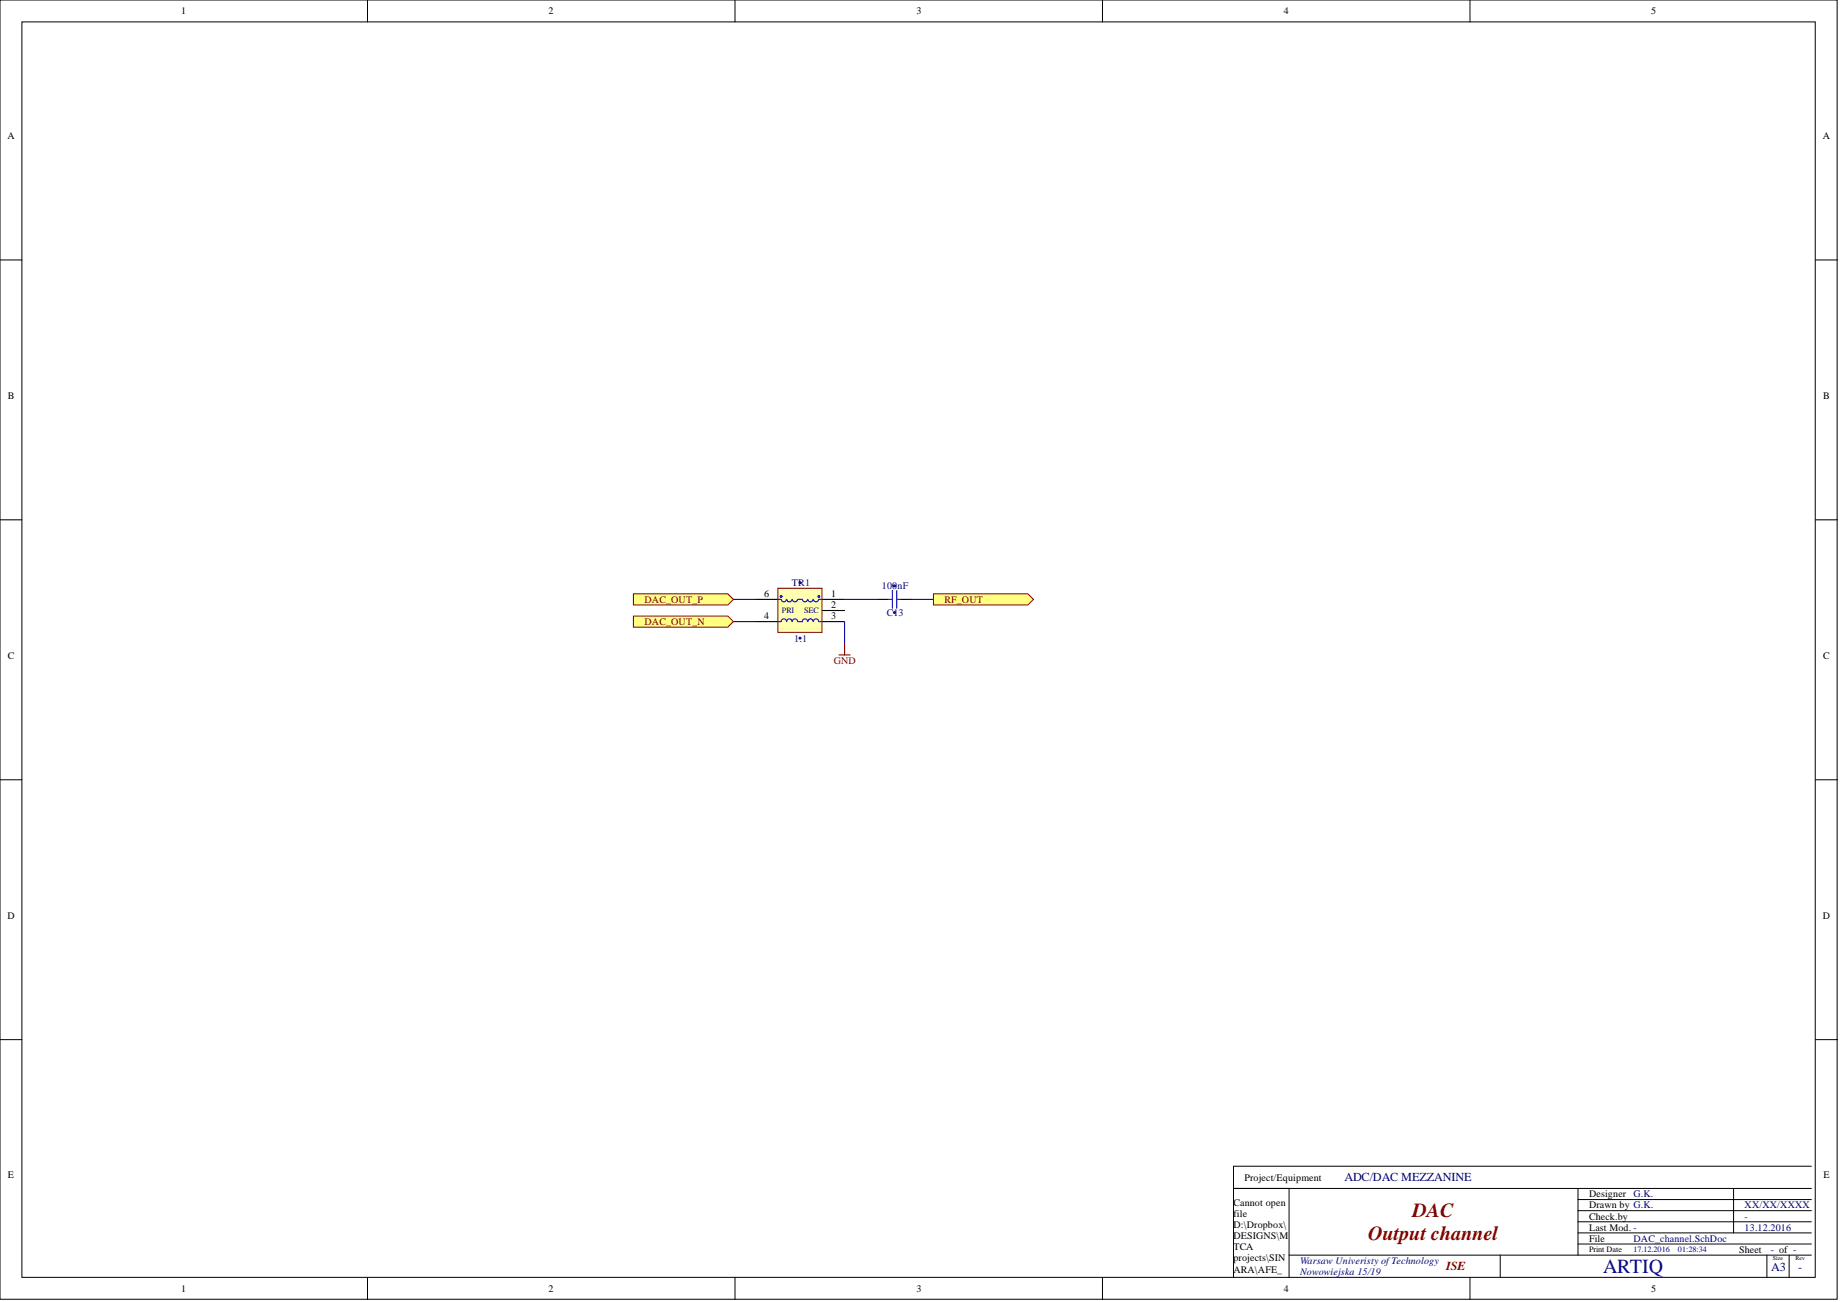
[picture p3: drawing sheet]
<svg xmlns="http://www.w3.org/2000/svg" width="420mm" height="297mm" viewBox="0 0 420 297" stroke-linecap="round" stroke-linejoin="round" font-family="sans-serif">
<g fill="#fff" stroke="#000" stroke-width=".23">
<path d="M0 0h419.2v296.4h-419.2z"/>
<path d="M5 5h409.2v286.4h-409.2z"/>
</g>
<g fill="none" stroke="#000" stroke-width=".23">
<path d="M83.8 0v5M167.7 0v5M251.5 0v5M335.4 0v5M0 59.3h5M414.2 59.3h5M0 118.6h5M414.2 118.6h5M0 177.9h5M414.2 177.9h5M0 237.2h5M414.2 237.2h5"/>
<path d="M281.4 271.1h131.9M294.1 271.1v20.3M360 271.1v15.2M360 273.7h53.3M360 276.2h53.3M360 278.7h53.3M395.5 271.1v10.2M413.3 266.1h-131.9v25.3M83.8 291.5v5M167.7 291.5v5M251.5 291.5v5M294.1 286.3h119.2"/>
<path d="M335.4 291.5v5M342.3 286.3v5.1M360 281.3h53.3M360 283.8h53.3M403.1 286.3v5.1M408.2 286.3v5.1"/>
</g>
<g fill="#ffff80" stroke="#800000" stroke-width=".23">
<path d="M144.5 135.5h21.6l1.2 1.2-1.2 1.3h-21.6z" fill-rule="evenodd"/>
<path d="M144.5 140.5h21.6l1.2 1.3-1.2 1.3h-21.6z" fill-rule="evenodd"/>
</g>
<path d="M191.4 149.4h2.6M192.7 146.9v2.5" fill="none" stroke="#800000" stroke-width=".25"/>
<path d="M177.5 134.2h10v10.1h-10z" fill="#ffffb0" stroke="#800000" stroke-width=".23"/>
<path d="M172.4 136.7h5.1M187.6 136.7h5.1M187.6 139.3h5.1M172.4 141.8h5.1M187.6 141.8h5.1" fill="none" stroke="#000" stroke-width=".25"/>
<g fill="#00f" stroke="#00f" stroke-width=".23">
<circle cx="178.2" cy="136.1" r=".22"/>
<circle cx="186.8" cy="136.1" r=".22"/>
</g>
<g fill="none" stroke="#00f" stroke-width=".25">
<path d="M179.4 136.7a.6 .6 0 0 1-.6 .6 .6 .6 0 0 1-.6-.6h-.7M180.7 136.7a.6 .6 0 0 1-.6 .6 .6 .6 0 0 1-.6-.6M182 136.7a.6 .6 0 0 1-.6 .6 .6 .6 0 0 1-.6-.6M184.2 136.7a.6 .6 0 0 1-.5 .6 .6 .6 0 0 1-.6-.6h-1.1M185.5 136.7a.6 .6 0 0 1-.6 .6 .6 .6 0 0 1-.6-.6M186.8 136.7a.6 .6 0 0 1-.6 .6 .6 .6 0 0 1-.6-.6M186.9 136.7h.7M179.4 141.8a.6 .6 0 0 0-.6-.6 .6 .6 0 0 0-.6 .6h-.7M180.7 141.8a.6 .6 0 0 0-.6-.6 .6 .6 0 0 0-.6 .6M182 141.8a.6 .6 0 0 0-.6-.6 .6 .6 0 0 0-.6 .6M184.2 141.8a.6 .6 0 0 0-.6-.6 .6 .6 0 0 0-.5 .6h-1.1M185.5 141.8a.6 .6 0 0 0-.6-.6 .6 .6 0 0 0-.6 .6"/>
<path d="M186.8 141.8a.6 .6 0 0 0-.6-.6 .6 .6 0 0 0-.6 .6M186.9 141.8h.7"/>
</g>
<g fill="#000080" stroke="#000080" stroke-width=".23">
<circle cx="182.5" cy="132.9" r=".22"/>
<circle cx="182.5" cy="145.6" r=".22"/>
</g>
<path d="M213 135.5h21.5l1.3 1.2-1.3 1.3h-21.5z" fill-rule="evenodd" fill="#ffff80" stroke="#800000" stroke-width=".23"/>
<path d="M200.3 136.7h2.5M205.4 136.7h2.5" fill="none" stroke="#000" stroke-width=".25"/>
<path d="M202.8 136.7h.8M203.6 134.7v4.1M204.6 134.7v4.1M204.6 136.7h.8" fill="none" stroke="#00f" stroke-width=".25"/>
<g fill="#000080" stroke="#000080" stroke-width=".23">
<circle cx="204.1" cy="139.8" r=".22"/>
<circle cx="204.1" cy="133.7" r=".22"/>
</g>
<path d="M167.3 136.7h5.1M192.7 136.7h7.6M207.9 136.7h5.1M167.3 141.8h5.1M192.7 141.8v5.1" fill="none" stroke="#000080" stroke-width=".25"/>
<g font-size="4.6" fill="#800000">
<text x="322.2" y="277.7">DAC</text>
<text x="312.2" y="282.8">Output channel</text>
</g>
<text font-size="4.6" fill="#000080" x="365.8" y="290.4">ARTIQ</text>
<g font-size="2.8" fill="#000080">
<text x="306.8" y="269.5">ADC/DAC MEZZANINE</text>
<text x="404.1" y="290.1">A3</text>
<text x="410.3" y="290.1">-</text>
</g>
<text font-size="2.8" fill="#800000" x="329.9" y="289.8">ISE</text>
<g font-size="2.3">
<text x="41.3" y="3.3">1</text>
<text x="125.2" y="3.3">2</text>
<text x="209.1" y="3.3">3</text>
<text x="292.9" y="3.3">4</text>
<text x="376.7" y="3.3">5</text>
<text x="1.7" y="31.7">A</text>
<text x="415.9" y="31.7">A</text>
<text x="1.8" y="91">B</text>
<text x="416" y="91">B</text>
<text x="174.3" y="136.2">6</text>
<text x="189.6" y="136.2">1</text>
<text x="174.3" y="141.3">4</text>
<text x="189.6" y="141.3">3</text>
<text x="189.6" y="138.8">2</text>
<text x="1.8" y="150.3">C</text>
<text x="416" y="150.3">C</text>
<text x="1.7" y="209.6">D</text>
<text x="415.9" y="209.6">D</text>
<text x="1.8" y="268.9">E</text>
<text x="284" y="269.4">Project/Equipment</text>
<text x="416" y="268.9">E</text>
<text x="281.4" y="275.1">Cannot open</text>
<text x="362.5" y="273.2">Designer</text>
<text x="362.5" y="275.7">Drawn by G.K.</text>
<text x="281.4" y="277.6">file</text>
<text x="281.4" y="280.2">D:\Dropbox\</text>
<text x="362.5" y="278.2">Check.by</text>
<text x="362.5" y="280.8">Last Mod. -</text>
<text x="281.4" y="282.7">DESIGNS\M</text>
<text x="281.4" y="285.2">TCA</text>
<text x="281.4" y="287.8">projects\SIN</text>
<text x="362.5" y="283.3">File</text>
<text x="396.8" y="285.8">Sheet</text>
<text x="281.4" y="290.3">ARA\AFE_</text>
<text x="281.4" y="292.9">Mezzanine\ar</text>
<text x="41.3" y="294.8">1</text>
<text x="125.2" y="294.8">2</text>
<text x="209.1" y="294.8">3</text>
<text x="292.9" y="294.8">4</text>
<text x="376.7" y="294.8">5</text>
</g>
<g font-size="2.3" fill="#800000">
<text x="147" y="137.5">DAC_OUT_P</text>
<text x="215.5" y="137.5">RF_OUT</text>
<text x="147" y="142.6">DAC_OUT_N</text>
<text x="190.2" y="151.5">GND</text>
</g>
<g font-size="2.3" fill="#000080">
<text x="180.7" y="133.7">TR1</text>
<text x="201.2" y="134.5">100nF</text>
<text x="202.3" y="140.6">C13</text>
<text x="181.2" y="146.4">1:1</text>
<text x="372.7" y="273.2">G.K.</text>
<text x="398" y="275.7">XX/XX/XXXX</text>
<text x="398" y="278.2">-</text>
<text x="398" y="280.8">13.12.2016</text>
<text x="372.7" y="283.3">DAC_channel.SchDoc</text>
<text x="404" y="285.8">- of -</text>
<text x="296.6" y="288.4">Warsaw Univeristy ofTechnology</text>
<text x="296.6" y="290.9">Nowowiejska 15/19</text>
</g>
<g font-size="1.9" fill="#000080">
<text x="178.4" y="139.9">PRI</text>
<text x="183.5" y="139.9">SEC</text>
<text x="372.7" y="285.7">17.12.2016</text>
<text x="382.8" y="285.7">01:28:34</text>
</g>
<text font-size="1.9" x="362.5" y="285.7">Print Date</text>
<g font-size="1.4">
<text x="404.5" y="287.5">Size</text>
<text x="409.6" y="287.5">Rev</text>
</g>
</svg>
